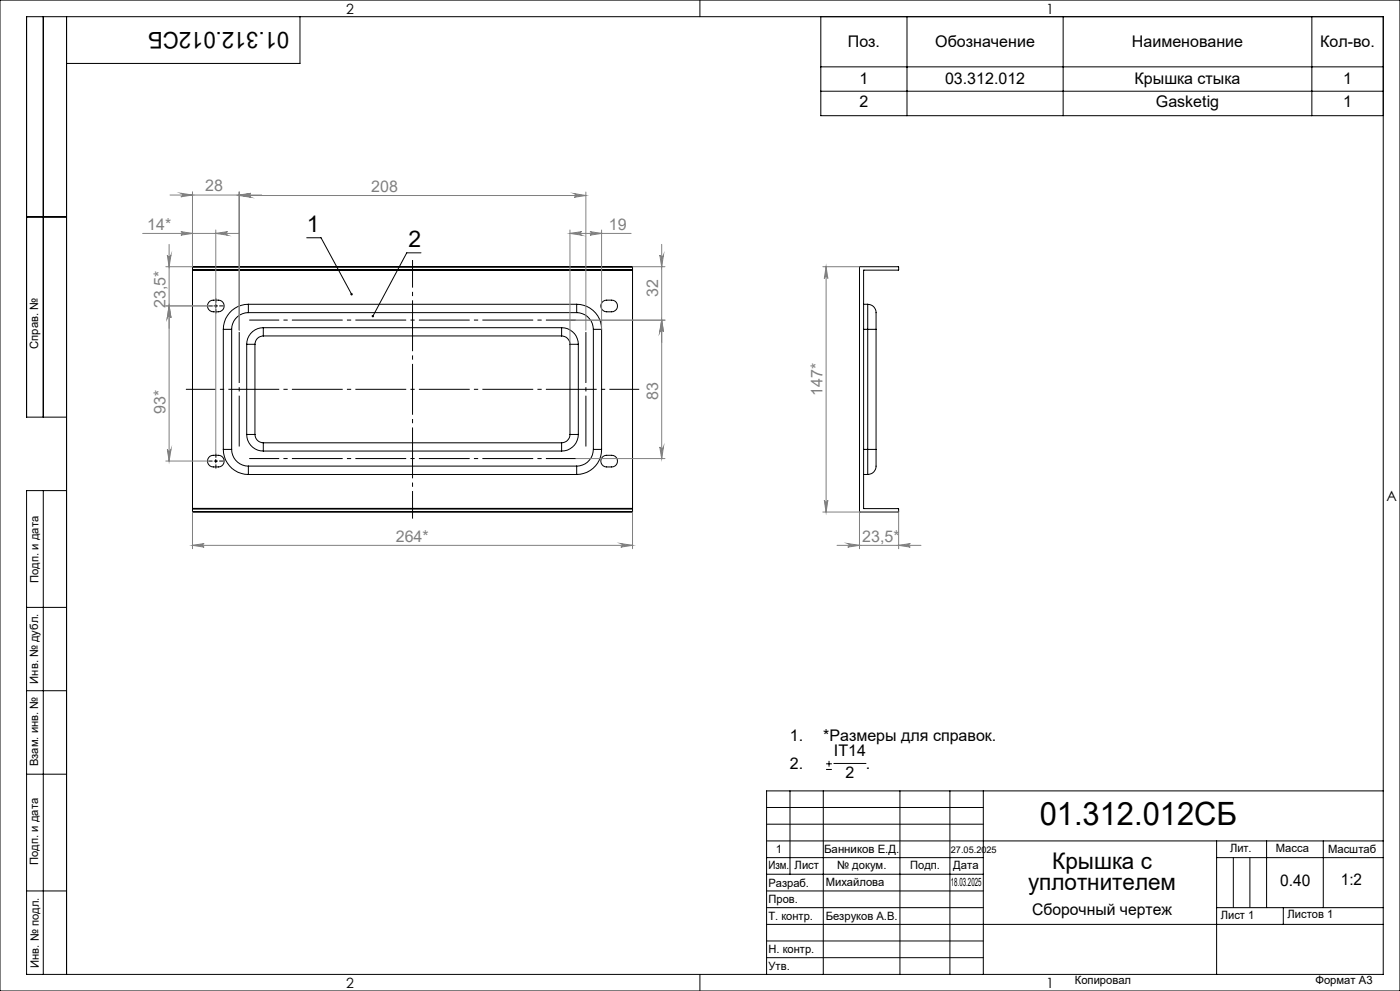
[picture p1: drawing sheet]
<svg xmlns="http://www.w3.org/2000/svg" width="420mm" height="297mm" viewBox="0 0 420 297" stroke-linecap="round" stroke-linejoin="round" font-family="sans-serif">
<g fill="none" stroke="#000" stroke-width=".3">
<path d="M0 0h420v297h-420zM13 5v120M20 5v287M90 5v14h-70M210 0v5M246.2 5v29.7h168.8M272.1 5v29.7M318.9 5v29.7M393.6 5v29.7M246.2 20h168.8M246.2 27.3h168.8M8 65h12"/>
<path d="M92 71.3h4.3l9.2 16.9M126.3 75.8h-4.3l-10.1 19M257.8 80h11.8l-.1 1h-10.4v71.4h10.4v1.1l-11.7-.1zM57.7 80h132.1M57.7 80.9v.1M57.7 81h.1M57.7 80.9h132.1M57.7 80v.9M57.7 81v71.4M57.7 81h132.1M62.6 90.7a3.4 3.4 0 0 1 4.3 0 1.75 1.75 0 0 1-1.4 2.7 2.71 2.71 0 0 1-2.9-.7 1.71 1.71 0 0 1 0-2zM64.2 91.7h1.1"/>
<path d="M64.7 91.2v1M67 98.7h2.5M67 98.7v36M69.5 98.7v36M74.5 93.7a5 5 0 0 0-5 5M74.5 91.2a7.5 7.5 0 0 0-7.5 7.5M74.5 91.2v2.5M74.5 93.7h98.5M74.5 91.2h98.5M79 98.2v2.5M79 98.2a5 5 0 0 0-5 5M79 98.2h89.5"/>
<path d="M168.5 98.2v2.5M168.5 98.2a5 5 0 0 1 5 5M173 93.7a5 5 0 0 1 5 5M173 91.2v2.5M173 91.2a7.5 7.5 0 0 1 7.5 7.5M178 98.7h2.5M178 98.7v36M180.5 98.7v36M180.6 90.7a3.4 3.4 0 0 1 4.3 0 1.75 1.75 0 0 1 .2 1.8 1.75 1.75 0 0 1-1.6 .9 2.68 2.68 0 0 1-2.9-.7 1.71 1.71 0 0 1 0-2zM189.8 80.9v.1M189.8 81h.1M189.8 80v.9"/>
<path d="M189.8 81v71.4M259.1 91.2h1.2M259.1 98.7h1.2M260.3 98.7h2.5M260.3 91.2v7.5M260.3 91.2a2.84 2.84 0 0 1 2.5 3.7v3.8M260.3 98.7v36M262.8 98.7v36M74 103.2h2.5M74 103.2v27M76.5 103.2v27M79 100.7a2.53 2.53 0 0 0-2.5 2.5"/>
<path d="M79 100.7h89.5M168.5 100.7a2.53 2.53 0 0 1 2.5 2.5M171 103.2h2.5M171 103.2v27M173.5 103.2v27M20 125h-12v-120h407v287h-407v-145h12M62.6 137.2a3.4 3.4 0 0 1 4.3 0 1.75 1.75 0 0 1-1.4 2.7 2.71 2.71 0 0 1-2.9-.7 1.71 1.71 0 0 1 0-2zM64.2 138.2h1.1M64.7 137.7v1M67 134.7h2.5M67 134.7a7.5 7.5 0 0 0 7.5 7.5M69.5 134.7a5 5 0 0 0 5 5"/>
<path d="M74 130.2h2.5M74 130.2a5 5 0 0 0 5 5M74.5 139.7v2.5M74.5 139.7h98.5M76.5 130.2a2.53 2.53 0 0 0 2.5 2.5M79 132.7v2.5M79 132.7h89.5M79 135.2h89.5M168.5 132.7v2.5M171 130.2a2.53 2.53 0 0 1-2.5 2.5M171 130.2h2.5M173 139.7v2.5"/>
<path d="M173.5 130.2a5 5 0 0 1-5 5M178 134.7a5.1 5.1 0 0 1-5 5M178 134.7h2.5M180.5 134.7a7.5 7.5 0 0 1-7.5 7.5M180.6 137.2a3.4 3.4 0 0 1 4.3 0 1.75 1.75 0 0 1 .2 1.8 1.75 1.75 0 0 1-1.6 .9 2.68 2.68 0 0 1-2.9-.7 1.71 1.71 0 0 1 0-2zM259.1 134.7h1.2M260.3 134.7v7.5M260.3 134.7h2.5M262.8 134.7v3.2a4.3 4.3 0 0 1-1.1 3.9l-1.4 .4M13 147v145M57.7 153.3h132.1M57.7 152.4v.1"/>
<path d="M57.7 152.4h.1M57.7 152.5v.8M57.7 152.5h132.1M57.7 152.4h132.1M74.5 142.2h98.5M189.8 152.4v.1M189.8 152.4h.1M189.8 152.5v.8M259.1 142.2h1.2M8 182h12M8 207h12M8 232h12"/>
<path d="M237 237v25M247 237v55M247.8 230.6h1.8M247.8 228.9h1.8M248.7 228v1.8M250.2 228.8h9.6M270 237v55M285 237v55M295 237v55M415 237h-185v55M230 242h65M230 247h65"/>
<path d="M230 252h185M230 257h65M365 252v40M365 257h50M370 257v15M375 257v15M380 252v20M397 252v20M8 267h12M230 267h65M230 272h65M230 277h185"/>
<path d="M230 262h65M365 272h50M385 272v5M210 292v5M230 282h65M230 287h65"/>
</g>
<g fill="none" stroke="#808080" stroke-width=".3">
<path d="M51 58.5h27.5M54.3 57.9l3.4 .6-3.4 .5a.53 .53 0 0 0 .5-.5 .53 .53 0 0 0-.5-.6zM57.7 57.5v22.4h-8M71.8 58.6l3.4-.6a.55 .55 0 0 0-.5 .6 .55 .55 0 0 0 .5 .5zM71.8 58.5l3.4-.6a.53 .53 0 0 0-.5 .6 .53 .53 0 0 0 .5 .5zM71.8 57.5v41.5M71.8 58.6h104M172.3 58l3.5 .6-3.5 .5a.55 .55 0 0 0 .5-.5 .55 .55 0 0 0-.5-.6zM175.8 57.6v41.4M42.8 70h28.7M50.2 76.4a.55 .55 0 0 0 .5 .5 .55 .55 0 0 0 .6-.5l-.6 3.5zM50.7 73.2v65"/>
<path d="M54.3 69.4l3.4 .6-3.4 .5a.53 .53 0 0 0 .5-.5 .53 .53 0 0 0-.5-.6zM64.7 70l3.6-.6a.53 .53 0 0 0-.6 .6 .53 .53 0 0 0 .6 .5zM64.7 68.9v67M171 70l3.5-.6a.53 .53 0 0 0-.5 .6 .53 .53 0 0 0 .5 .5zM171 70h18.3M171 68.9v34.3M177 69.4l3.5 .6-3.5 .5a.53 .53 0 0 0 .5-.5 .53 .53 0 0 0-.5-.6zM180.5 68.9v29.8M189.8 79.9h9.7M197.9 76.4a.55 .55 0 0 0 .6 .5 .55 .55 0 0 0 .5-.5l-.5 3.5zM198.5 73.2v64.2M246.8 79.9h11.1"/>
<path d="M247.8 79.9l.6 3.6a.53 .53 0 0 0-.6-.6 .53 .53 0 0 0-.5 .6zM247.8 79.9v73.6M49.7 91.7h14.3M50.7 91.7l.6 3.5a.55 .55 0 0 0-.6-.5 .55 .55 0 0 0-.5 .5zM172.8 96h26.7M198.5 96l.5 3.4a.55 .55 0 0 0-.5-.5 .55 .55 0 0 0-.6 .5zM49.7 138.2h12.8M50.2 134.7a.55 .55 0 0 0 .5 .5 .55 .55 0 0 0 .6-.5l-.6 3.5zM172.8 137.4h26.7M197.9 133.9a.55 .55 0 0 0 .6 .5 .55 .55 0 0 0 .5-.5l-.5 3.5zM57.7 153.5v11M189.8 153.5v11"/>
<path d="M246.8 153.5h11.1M247.3 150a.53 .53 0 0 0 .5 .5 .53 .53 0 0 0 .6-.5l-.6 3.5zM257.8 153.3v11.2M269.6 153.3v11.2M57.7 163.4l3.5-.5a.53 .53 0 0 0-.5 .5 .53 .53 0 0 0 .5 .6zM57.7 163.4h132.1M186.2 162.9l3.6 .5-3.6 .6a.53 .53 0 0 0 .6-.6 .53 .53 0 0 0-.6-.5zM251.1 163.4h25.2M254.3 162.9l3.5 .5-3.5 .6a.53 .53 0 0 0 .6-.6 .53 .53 0 0 0-.6-.5zM269.6 163.4l3.5-.5a.53 .53 0 0 0-.5 .5 .53 .53 0 0 0 .5 .6z"/>
</g>
<path d="M74.8 95.9h98M74.8 137.4h98" fill="none" stroke="#000" stroke-width=".3" stroke-dasharray="15.2 1.3 1.3 1.3" stroke-dashoffset="6.2" stroke-linecap="butt"/>
<path d="M71.8 98.9v35.5M175.8 134.4v-35.5" fill="none" stroke="#000" stroke-width=".3" stroke-dasharray="15.2 1.3 1.3 1.3" stroke-dashoffset="-.6" stroke-linecap="butt"/>
<path d="M123.8 77.9v77.5" fill="none" stroke="#000" stroke-width=".3" stroke-dasharray="15.2 1.3 1.3 1.3" stroke-dashoffset="7" stroke-linecap="butt"/>
<path d="M191.8 116.7h-136" fill="none" stroke="#000" stroke-width=".3" stroke-dasharray="15.2 1.3 1.3 1.3" stroke-dashoffset="6.3" stroke-linecap="butt"/>
<path d="M63.8 91.7h-1.3M64.8 92.7v1.2M64.8 90.7v-1.3M65.8 91.7h1.2M63.8 138.2h-1.3M64.8 137.2v-1.3M64.8 139.2v1.2M65.8 138.2h1.2" fill="none" stroke="#000" stroke-width=".3" stroke-dasharray="15.2 1.3 1.3 1.3" stroke-linecap="butt"/>
<path d="M105.2 87.9v.5l.5 .1-.2-.3 .2 .3 .1-.5zM111.5 94.5l.2 .6 .2-.3-.2 .3a.37 .37 0 0 0 .5-.2 .37 .37 0 0 0-.2-.5 .37 .37 0 0 0-.5 .1z" fill="#000"/>
<g fill="#808080">
<path d="M172.3 58l3.5 .6-3.5 .5a.55 .55 0 0 0 .5-.5 .55 .55 0 0 0-.5-.6zM71.8 58.6l3.4-.6a.55 .55 0 0 0-.5 .6 .55 .55 0 0 0 .5 .5zM71.8 58.5l3.4-.6a.53 .53 0 0 0-.5 .6 .53 .53 0 0 0 .5 .5zM54.3 57.9l3.4 .6-3.4 .5a.53 .53 0 0 0 .5-.5 .53 .53 0 0 0-.5-.6zM64.7 70l3.6-.6a.53 .53 0 0 0-.6 .6 .53 .53 0 0 0 .6 .5zM54.3 69.4l3.4 .6-3.4 .5a.53 .53 0 0 0 .5-.5 .53 .53 0 0 0-.5-.6z"/>
<path d="M254.3 162.9l3.5 .5-3.5 .6a.53 .53 0 0 0 .6-.6 .53 .53 0 0 0-.6-.5zM269.6 163.4l3.5-.5a.53 .53 0 0 0-.5 .5 .53 .53 0 0 0 .5 .6z"/>
<path d="M198.5 96l.5 3.4a.55 .55 0 0 0-.5-.5 .55 .55 0 0 0-.6 .5zM197.9 76.4a.55 .55 0 0 0 .6 .5 .55 .55 0 0 0 .5-.5l-.5 3.5zM50.7 91.7l.6 3.5a.55 .55 0 0 0-.6-.5 .55 .55 0 0 0-.5 .5zM50.2 76.4a.55 .55 0 0 0 .5 .5 .55 .55 0 0 0 .6-.5l-.6 3.5z"/>
<path d="M198.5 96l.5 3.4a.55 .55 0 0 0-.5-.5 .55 .55 0 0 0-.6 .5zM197.9 133.9a.55 .55 0 0 0 .6 .5 .55 .55 0 0 0 .5-.5l-.5 3.5zM50.7 91.7l.6 3.5a.55 .55 0 0 0-.6-.5 .55 .55 0 0 0-.5 .5zM50.2 134.7a.55 .55 0 0 0 .5 .5 .55 .55 0 0 0 .6-.5l-.6 3.5z"/>
<path d="M247.8 79.9l.6 3.6a.53 .53 0 0 0-.6-.6 .53 .53 0 0 0-.5 .6zM247.3 150a.53 .53 0 0 0 .5 .5 .53 .53 0 0 0 .6-.5l-.6 3.5z"/>
<path d="M57.7 163.4l3.5-.5a.53 .53 0 0 0-.5 .5 .53 .53 0 0 0 .5 .6zM186.2 162.9l3.6 .5-3.6 .6a.53 .53 0 0 0 .6-.6 .53 .53 0 0 0-.6-.5zM171 70l3.5-.6a.53 .53 0 0 0-.5 .6 .53 .53 0 0 0 .5 .5zM177 69.4l3.5 .6-3.5 .5a.53 .53 0 0 0 .5-.5 .53 .53 0 0 0-.5-.6z"/>
</g>
<text font-size="9.6" x="311.9" y="247.3">01.312.012СБ</text>
<g font-size="6.9">
<text x="86.8" y="9.5" transform="rotate(-180 86.8 9.5)">01.312.012СБ</text>
<text x="92" y="69.7">1</text>
<text x="122.5" y="74.2">2</text>
<text x="315.7" y="260.4">Крышка с</text>
<text x="308.4" y="266.8">уплотнителем</text>
</g>
<g font-size="4.8">
<text x="254.3" y="14.1">Поз.</text>
<text x="280.6" y="14.1">Обозначение</text>
<text x="339.6" y="14.1">Наименование</text>
<text x="396.1" y="14.1">Кол-во.</text>
<text x="257.8" y="25.3">1</text>
<text x="283.5" y="25.3">03.312.012</text>
<text x="340.4" y="25.3">Крышка стыка</text>
<text x="402.9" y="25.3">1</text>
<text x="257.8" y="32.2">2</text>
<text x="346.8" y="32.2">Gasketig</text>
<text x="402.9" y="32.2">1</text>
<text x="237" y="222.2">1.</text>
<text x="247" y="222.2">*Размеры для справок.</text>
<text x="250.2" y="226.7">IT14</text>
<text x="237" y="230.5">2.</text>
<text x="253.6" y="233.3">2</text>
<text x="259.8" y="230.5">.</text>
<text x="384" y="265.6">0.40</text>
<text x="402.3" y="265.3">1:2</text>
<text x="309.6" y="274.1">Сборочный чертеж</text>
</g>
<g font-size="4.8" fill="#808080">
<text x="61.5" y="57.4">28</text>
<text x="111.4" y="57.5">208</text>
<text x="44.2" y="68.9">14*</text>
<text x="182.7" y="68.9">19</text>
<text x="197.4" y="89" transform="rotate(-90 197.4 89)">32</text>
<text x="49.7" y="92.4" transform="rotate(-90 49.7 92.4)">23,5*</text>
<text x="197.4" y="119.9" transform="rotate(-90 197.4 119.9)">83</text>
<text x="246.8" y="118.7" transform="rotate(-90 246.8 118.7)">147*</text>
<text x="49.7" y="124" transform="rotate(-90 49.7 124)">93*</text>
<text x="118.7" y="162.4">264*</text>
<text x="258.7" y="162.4">23,5*</text>
</g>
<g font-size="4.2">
<text x="103.8" y="4.2">2</text>
<text x="313.8" y="4.2">1</text>
<text x="415.9" y="150.2">A</text>
<text x="103.8" y="296.2">2</text>
<text x="313.8" y="296.2">1</text>
</g>
<g font-size="3.4">
<text x="11.5" y="104.5" transform="rotate(-90 11.5 104.5)">Справ. №</text>
<text x="11.6" y="174.7" transform="rotate(-90 11.6 174.7)">Подп. и дата</text>
<text x="11.4" y="204.9" transform="rotate(-90 11.4 204.9)">Инв. № дубл.</text>
<text x="11.4" y="229.6" transform="rotate(-90 11.4 229.6)">Взам. инв. №</text>
<text x="232.7" y="255.6">1</text>
<text x="247.2" y="255.6">Банников Е.Д.</text>
<text x="369" y="255.5">Лит.</text>
<text x="382.8" y="255.5">Масса</text>
<text x="398.4" y="255.6">Масштаб</text>
<text x="11.4" y="259.2" transform="rotate(-90 11.4 259.2)">Подп. и дата</text>
<text x="230.5" y="260.5">Изм.</text>
<text x="238.4" y="260.4">Лист</text>
<text x="251.1" y="260.4">№ докум.</text>
<text x="273" y="260.4">Подп.</text>
<text x="286" y="260.4">Дата</text>
<text x="230.5" y="265.7">Разраб.</text>
<text x="247.7" y="265.6">Михайлова</text>
<text x="285.3" y="265.6">18.03.2025</text>
<text x="230.5" y="275.8">Т. контр.</text>
<text x="230.6" y="270.8">Пров.</text>
<text x="247.7" y="275.6">Безруков А.В.</text>
<text x="366.2" y="275.3">Лист 1</text>
<text x="386.3" y="275.2">Листов 1</text>
<text x="230.6" y="285.7">Н. контр.</text>
<text x="11.6" y="290" transform="rotate(-90 11.6 290)">Инв. № подл.</text>
<text x="230.6" y="290.8">Утв.</text>
<text x="322.5" y="295">Копировал</text>
<text x="394.6" y="295">Формат А3</text>
</g>
<text font-size="2.7" x="285.3" y="255.6">27.05.2025</text>
</svg>
